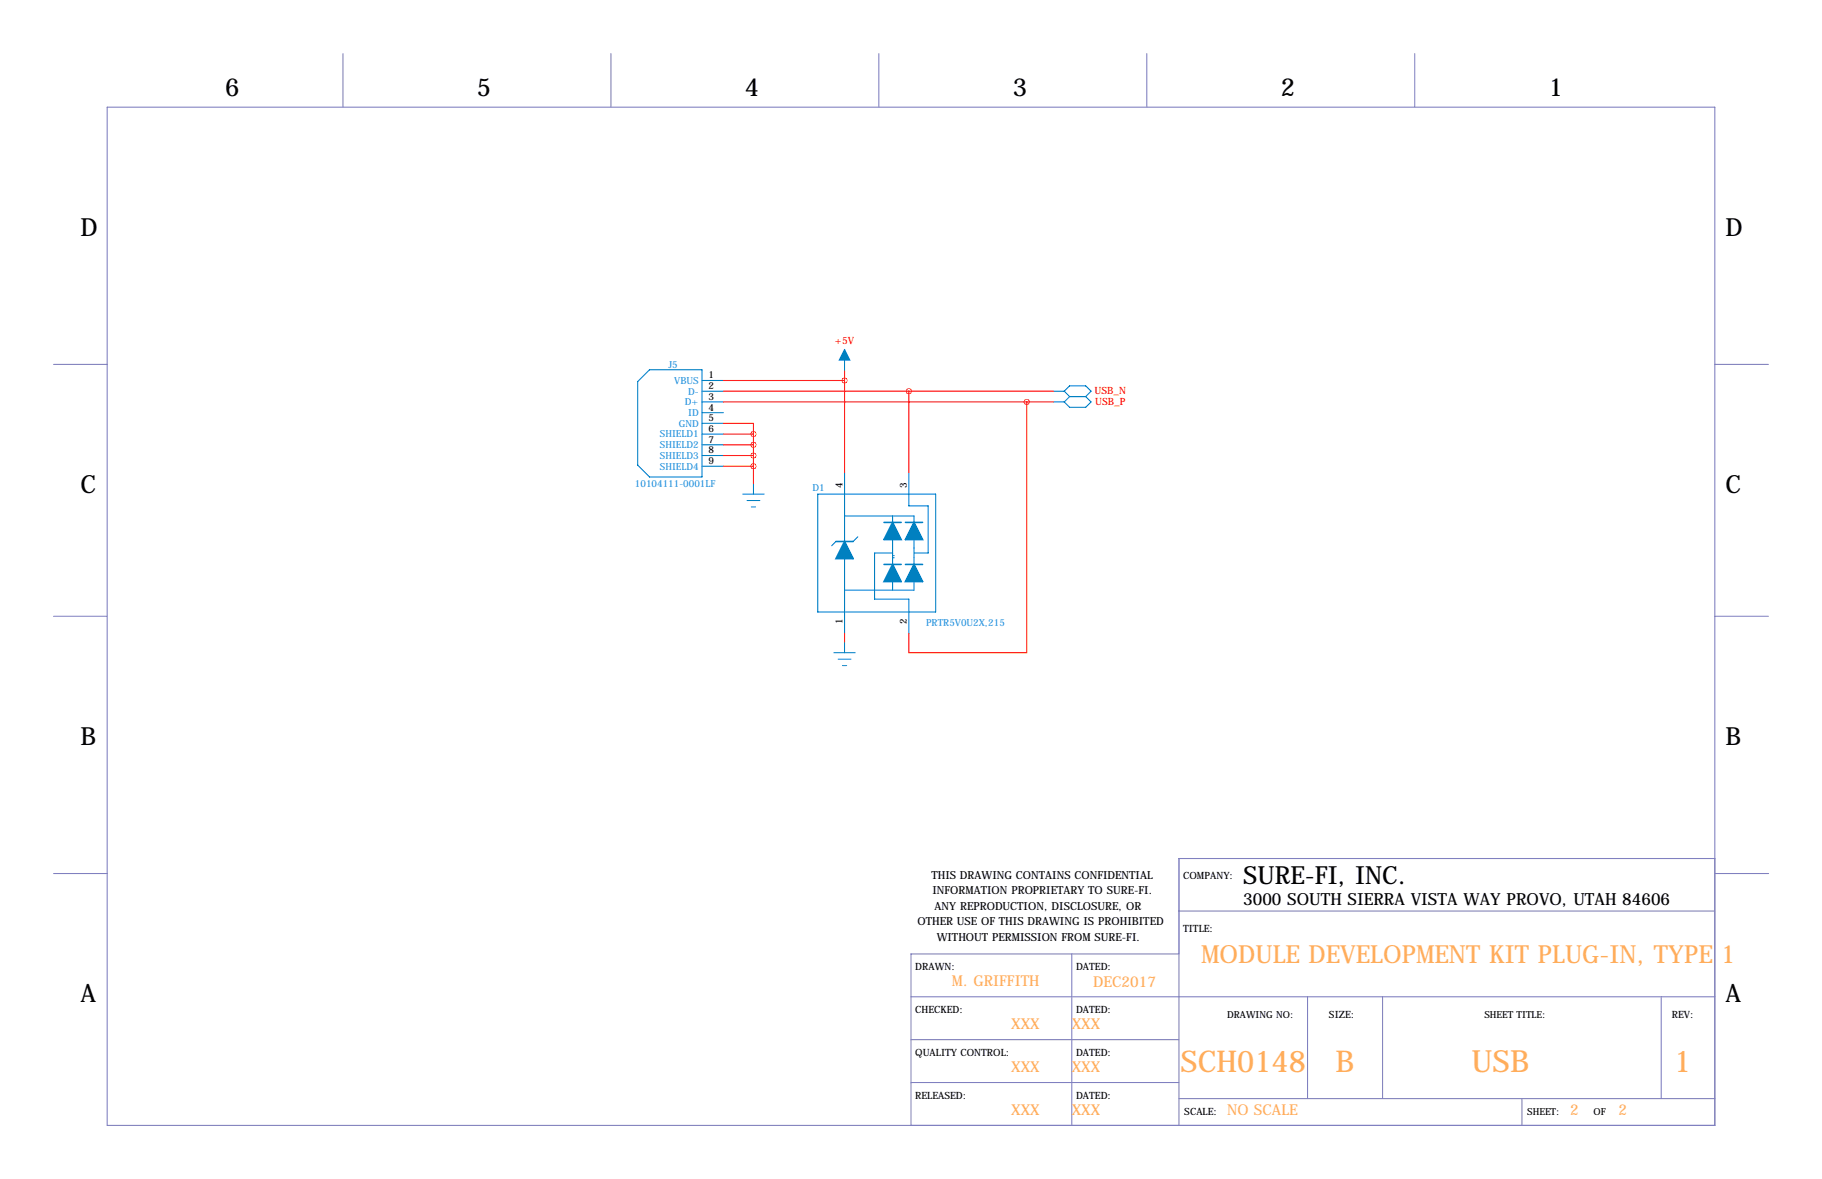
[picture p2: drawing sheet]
<svg xmlns="http://www.w3.org/2000/svg" width="432mm" height="279mm" viewBox="0 0 432 279" stroke-linecap="round" stroke-linejoin="round" font-family="sans-serif">
<g fill="none" stroke="#8080c0" stroke-width=".25">
<path d="M81.3 12.7v12.7M144.8 12.7v12.7M208.3 12.7v12.7M271.8 12.7v12.7M335.3 12.7v12.7M25.4 25.4h381v241.3h-381zM12.7 86.4h12.7M406.4 86.4h12.7M12.7 146h12.7M406.4 146h12.7M12.7 207h12.7M279.4 215.9h127"/>
<path d="M406.4 203.5h-127v63.2M406.5 207h12.7M215.9 236.2h190.5M254 226.1v40.6M279.4 226.1h-63.5v40.6M309.9 236.2v24.1M327.7 236.2v24.1M393.7 236.2v24.1M215.9 246.4h63.5M215.9 256.5h63.5M279.4 260.3h127M360.7 260.3v6.4"/>
</g>
<g fill="none" stroke="#0080c0" stroke-width=".25">
<path d="M151.1 90.4l2.8-2.8h12.5v25.4h-12.5l-2.8-2.8zM166.4 90.2h5M166.4 92.7h5M166.4 95.2h5M166.4 97.8h5M249.7 92.7h2.5M249.7 95.2h2.5M252.2 92.7l1.3-1.3h3.8l1.3 1.3-1.3 1.3M252.2 92.7l1.3 1.3M253.5 94h3.8M253.5 94l-1.3 1.2M257.3 94l1.3 1.2-1.3 1.3h-3.8l-1.3-1.3"/>
<path d="M166.4 100.3h5M166.4 102.9h5M166.4 105.4h5M166.4 107.9h5M166.4 110.5h5M193.8 117.1h27.9v27.9h-27.9zM200.2 112v16.3M215.4 112v7.9h4.6v11.2h-3.3M198.1 128.3l-1 1M200.2 122.3h16.4v1.5M200.2 132.4v17.7M203.3 127.2l-1.1 1.1"/>
<path d="M211.5 122.3v1.5M211.5 127.9v5.9M211.5 137.8v2.1M211.6 131.1h-4.3v10.9h8.1v8.1M211.7 131.7h.1M211.7 132.2h.1M216.6 127.9v5.9M216.6 137.8v2.1h-16.4"/>
</g>
<path d="M198.1 128.3h4.1M209.5 133.8h4.1M209.5 123.8h4.1M214.6 133.8h4M214.6 123.8h4" fill="none" stroke="#0080c0" stroke-width=".38"/>
<g fill="#0080c0" stroke="#0080c0" stroke-width=".38">
<path d="M211.5 133.8l2.1 4h-4.1z"/>
<path d="M216.6 133.8l2 4h-4z"/>
<path d="M211.5 123.8l2.1 4.1h-4.1z"/>
<path d="M216.6 123.8l2 4.1h-4z"/>
<path d="M200.2 128.3l2 4.1h-4.1z"/>
</g>
<path d="M200.2 82.8v5.1M176 117.1h5.1M177 118.6h3.1M178.6 114.6v2.5M178.1 120.1h1M197.6 154.7h5.1M198.6 156.2h3.1M199.6 157.7h1.1M200.2 152.1v2.6" fill="none" stroke="#0080c0" stroke-width=".24"/>
<path d="M200.2 82.8l1.2 2.5h-2.5z" fill="#0080c0" stroke="#0080c0" stroke-width=".24"/>
<g fill="none" stroke="#f00" stroke-width=".25">
<path d="M171.4 90.2h28.8M171.4 92.7h78.3M171.4 95.2h78.3M200.2 87.9v24.1M215.4 92.7v19.3M243.3 95.2v59.5h-27.9v-4.6M171.4 100.3h7.2v2.6M171.4 102.9h7.2M171.4 105.4h7.2M171.4 107.9h7.2M171.4 110.5h7.2M178.6 102.9v11.7"/>
<path d="M200.2 150.1v2"/>
</g>
<path d="M200.1 90.2a.05 .05 0 0 0 .1 0 .05 .05 0 0 0-.1 0zM215.3 92.7a.05 .05 0 0 0 .1 0 .05 .05 0 0 0-.1 0zM243.3 95.3a.05 .05 0 0 0 .1 0 .05 .05 0 0 0-.1 0zM178.5 102.9a.05 .05 0 0 0 .1 0 .05 .05 0 0 0-.1 0zM178.5 105.4a.05 .05 0 0 0 .1 0 .05 .05 0 0 0-.1 0zM178.5 108a.05 .05 0 0 0 .1 0 .05 .05 0 0 0-.1 0zM178.5 110.5a.05 .05 0 0 0 .1 0 .05 .05 0 0 0-.1 0z" fill="#f00" stroke="#f00" stroke-width="1.3"/>
<text font-size="7.3" fill="#ffad5b" x="348.7" y="254">USB</text>
<g font-size="7.1" fill="#ffad5b">
<text x="279.8" y="254">SCH0148</text>
<text x="316.5" y="254">B</text>
<text x="396.7" y="254">1</text>
</g>
<g font-size="5.9">
<text x="53.3" y="22.9">6</text>
<text x="113" y="22.9">5</text>
<text x="176.5" y="22.9">4</text>
<text x="240" y="22.9">3</text>
<text x="303.5" y="22.9">2</text>
<text x="367" y="22.9">1</text>
<text x="19" y="55.9">D</text>
<text x="408.9" y="55.9">D</text>
<text x="19" y="116.8">C</text>
<text x="408.9" y="116.8">C</text>
<text x="19" y="176.5">B</text>
<text x="408.9" y="176.5">B</text>
<text x="294.6" y="209.5">SURE-FI, INC.</text>
<text x="19" y="237.5">A</text>
<text x="408.9" y="237.5">A</text>
</g>
<text font-size="5.9" fill="#ffad5b" x="284.6" y="228.1">MODULE DEVELOPMENT KIT PLUG-IN, TYPE 1</text>
<text font-size="4" x="294.6" y="214.4">3000 SOUTH SIERRA VISTA WAY PROVO, UTAH 84606</text>
<g font-size="3.6" fill="#ffad5b">
<text x="225.6" y="233.7">M. GRIFFITH</text>
<text x="259.1" y="233.9">DEC2017</text>
<text x="239.7" y="243.8">XXX</text>
<text x="254" y="243.8">XXX</text>
<text x="239.7" y="254">XXX</text>
<text x="254" y="254">XXX</text>
<text x="239.7" y="264.1">XXX</text>
<text x="254" y="264.1">XXX</text>
<text x="290.8" y="264.1">NO SCALE</text>
<text x="372.1" y="264.1">2</text>
<text x="383.5" y="264.1">2</text>
</g>
<g font-size="2.6">
<text x="220.7" y="208.3">THIS DRAWING CONTAINS CONFIDENTIAL</text>
<text x="221" y="211.8">INFORMATION PROPRIETARY TO SURE-FI.</text>
<text x="221.5" y="215.6">ANY REPRODUCTION, DISCLOSURE, OR</text>
<text x="217.4" y="219.2">OTHER USE OF THIS DRAWING IS PROHIBITED</text>
<text x="222" y="223">WITHOUT PERMISSION FROM SURE-FI.</text>
</g>
<g font-size="2.4" fill="#f00">
<text x="197.8" y="81.5">+5V</text>
<text x="259.4" y="93.5">USB_N</text>
<text x="259.5" y="96">USB_P</text>
</g>
<g font-size="2.4">
<text x="280.4" y="208.3">COMPANY:</text>
<text x="280.4" y="221">TITLE:</text>
<text x="216.9" y="229.9">DRAWN:</text>
<text x="255" y="229.9">DATED:</text>
<text x="216.9" y="240">CHECKED:</text>
<text x="255" y="240">DATED:</text>
<text x="315" y="241.3">SIZE:</text>
<text x="396.2" y="241.3">REV:</text>
<text x="216.9" y="250.2">QUALITY CONTROL:</text>
<text x="255" y="250.2">DATED:</text>
<text x="216.9" y="260.3">RELEASED:</text>
<text x="255" y="260.3">DATED:</text>
<text x="280.7" y="264.2">SCALE:</text>
</g>
<g font-size="2.3" fill="#2291ff">
<text x="158.4" y="87.1">J5</text>
<text x="159.8" y="91">VBUS</text>
<text x="163.1" y="93.5">D-</text>
<text x="160.9" y="101.1">GND</text>
<text x="162.3" y="96.1">D+</text>
<text x="163.1" y="98.6">ID</text>
<text x="156.4" y="103.7">SHIELD1</text>
<text x="156.4" y="106.2">SHIELD2</text>
<text x="156.4" y="108.8">SHIELD3</text>
<text x="156.4" y="111.3">SHIELD4</text>
<text x="150.5" y="115.4">10104111-0001LF</text>
<text x="192.5" y="116.3">D1</text>
<text x="219.5" y="148.4">PRTR5V0U2X,215</text>
</g>
<g font-size="2.3">
<text x="167.9" y="89.7">1</text>
<text x="167.9" y="92.2">2</text>
<text x="167.9" y="94.7">3</text>
<text x="167.9" y="97.3">4</text>
<text x="167.9" y="99.8">5</text>
<text x="167.9" y="102.4">6</text>
<text x="167.9" y="104.9">7</text>
<text x="167.9" y="107.4">8</text>
<text x="167.9" y="110">9</text>
<text x="199.6" y="115.6" transform="rotate(-90 199.6 115.6)">4</text>
<text x="214.9" y="115.6" transform="rotate(-90 214.9 115.6)">3</text>
<text x="199.6" y="147.9" transform="rotate(-90 199.6 147.9)">1</text>
<text x="214.9" y="147.9" transform="rotate(-90 214.9 147.9)">2</text>
<text x="290.8" y="241.3">DRAWING NO:</text>
<text x="351.8" y="241.3">SHEET TITLE:</text>
<text x="361.9" y="264.2">SHEET:</text>
<text x="377.6" y="264.2">OF</text>
</g>
</svg>
